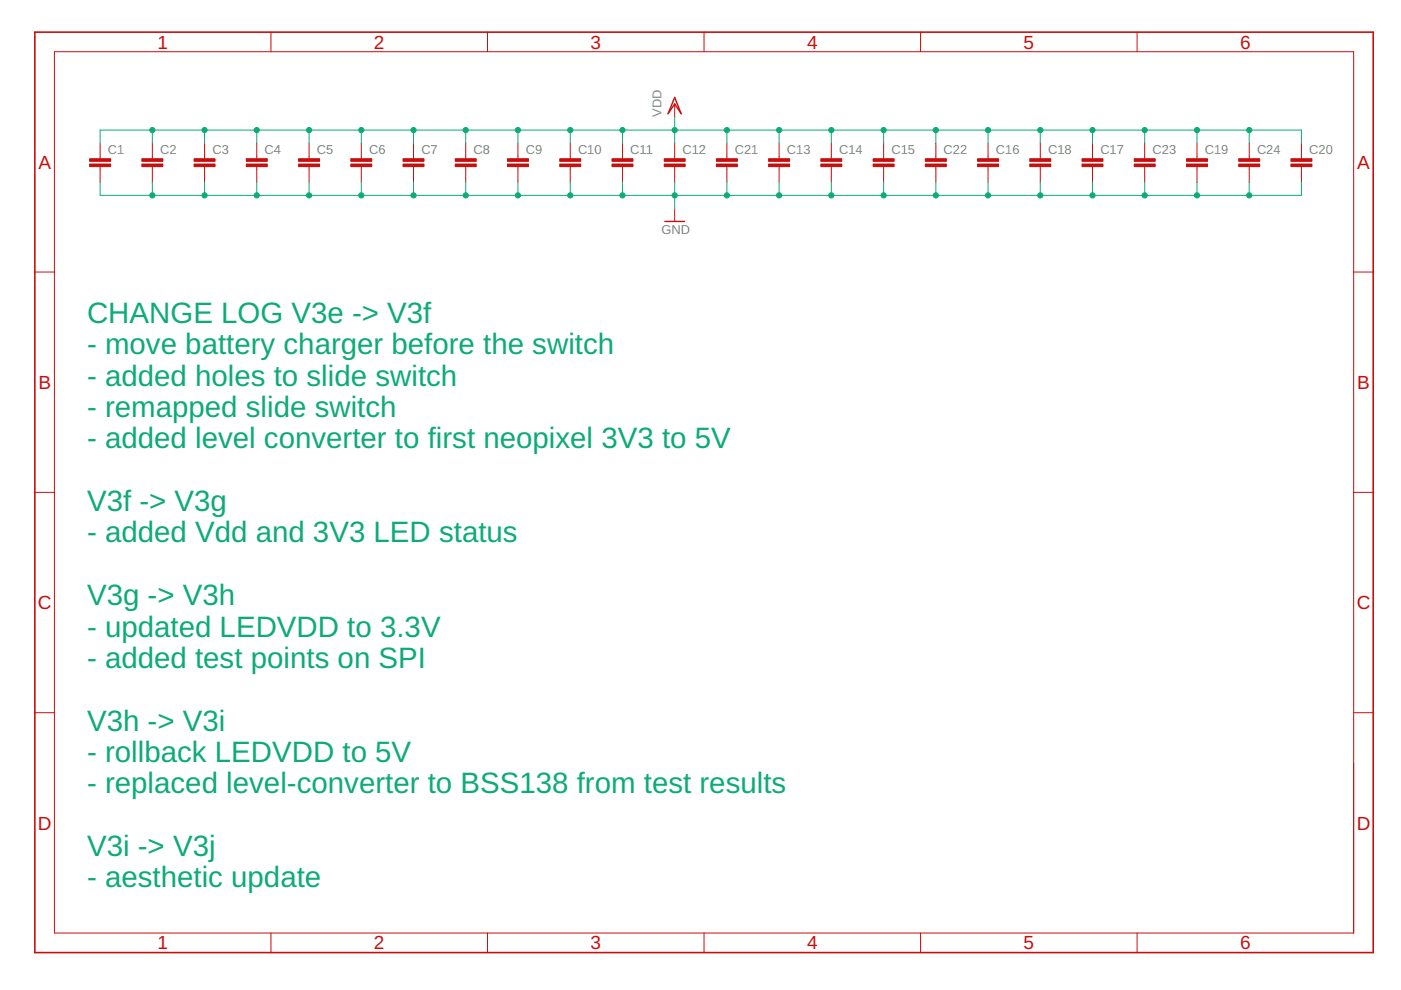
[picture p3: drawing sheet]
<svg xmlns="http://www.w3.org/2000/svg" width="297mm" height="210mm" viewBox="0 0 297 210" stroke-linecap="round" stroke-linejoin="round" font-family="sans-serif">
<g fill="none" stroke="#c90d0c" stroke-width=".21">
<path d="M11.5 11h275.5v186.8h-275.5zM57.4 6.8v4.2M103.4 6.8v4.2M149.3 6.8v4.2M195.2 6.8v4.2M241.1 6.8v4.2M21.2 30.3v3.4M21.2 35.3v3.4M32.3 30.3v3.4M32.3 35.3v3.4M43.4 30.3v3.4M43.4 35.3v3.4"/>
<path d="M54.4 30.3v3.4M54.4 35.3v3.4M65.5 30.3v3.4M65.5 35.3v3.4M76.6 30.3v3.4M76.6 35.3v3.4M87.7 30.3v3.4M87.7 35.3v3.4M98.7 30.3v3.4M98.7 35.3v3.4M109.8 30.3v3.4M109.8 35.3v3.4"/>
<path d="M120.9 30.3v3.4M120.9 35.3v3.4M132 30.3v3.4M132 35.3v3.4M143 22v2.8M143 30.3v3.4M143 35.3v3.4M154.1 30.3v3.4M154.1 35.3v3.4M165.2 30.3v3.4M165.2 35.3v3.4M176.3 30.3v3.4"/>
<path d="M176.3 35.3v3.4M187.3 30.3v3.4M187.3 35.3v3.4M198.4 30.3v3.4M198.4 35.3v3.4M209.5 30.3v3.4M209.5 35.3v3.4M220.6 30.3v3.4M220.6 35.3v3.4M231.6 30.3v3.4M231.6 35.3v3.4M242.7 30.3v3.4"/>
<path d="M242.7 35.3v3.4M253.8 30.3v3.4M253.8 35.3v3.4M264.9 30.3v3.4M264.9 35.3v3.4M275.9 30.3v3.4M275.9 35.3v3.4M7.4 57.7h4.1M143 44.2v2.7M287 57.7h4.1M7.4 104.4h4.1M287 104.4h4.1"/>
<path d="M7.4 151.1h4.1M287 151.1h4.1M57.4 197.8v4.2M103.4 197.8v4.2M149.3 197.8v4.2M195.2 197.8v4.2M241.1 197.8v4.2"/>
</g>
<g fill="#c90d0c" stroke="#c90d0c" stroke-width=".21">
<path d="M30.1 34.8h4.4v.5h-4.4z"/>
<path d="M30.1 33.7h4.4v.5h-4.4z"/>
<path d="M41.1 34.8h4.5v.5h-4.5z"/>
<path d="M41.1 33.7h4.5v.5h-4.5z"/>
<path d="M52.2 34.8h4.5v.5h-4.5z"/>
<path d="M52.2 33.7h4.5v.5h-4.5z"/>
<path d="M96.5 34.8h4.5v.5h-4.5z"/>
<path d="M96.5 33.7h4.5v.5h-4.5z"/>
<path d="M107.6 34.8h4.4v.5h-4.4z"/>
<path d="M107.6 33.7h4.4v.5h-4.4z"/>
<path d="M118.7 34.8h4.4v.5h-4.4z"/>
<path d="M118.7 33.7h4.4v.5h-4.4z"/>
<path d="M140.8 34.8h4.5v.5h-4.5z"/>
<path d="M140.8 33.7h4.5v.5h-4.5z"/>
<path d="M63.3 34.8h4.5v.5h-4.5z"/>
<path d="M63.3 33.7h4.5v.5h-4.5z"/>
<path d="M85.4 34.8h4.5v.5h-4.5z"/>
<path d="M85.4 33.7h4.5v.5h-4.5z"/>
<path d="M174 34.8h4.5v.5h-4.5z"/>
<path d="M174 33.7h4.5v.5h-4.5z"/>
<path d="M185.1 34.8h4.5v.5h-4.5z"/>
<path d="M185.1 33.7h4.5v.5h-4.5z"/>
<path d="M207.3 34.8h4.4v.5h-4.4z"/>
<path d="M207.3 33.7h4.4v.5h-4.4z"/>
<path d="M229.4 34.8h4.4v.5h-4.4z"/>
<path d="M229.4 33.7h4.4v.5h-4.4z"/>
<path d="M251.6 34.8h4.4v.5h-4.4z"/>
<path d="M251.6 33.7h4.4v.5h-4.4z"/>
<path d="M273.7 34.8h4.5v.5h-4.5z"/>
<path d="M273.7 33.7h4.5v.5h-4.5z"/>
<path d="M151.9 34.8h4.4v.5h-4.4z"/>
<path d="M151.9 33.7h4.4v.5h-4.4z"/>
<path d="M196.2 34.8h4.4v.5h-4.4z"/>
<path d="M196.2 33.7h4.4v.5h-4.4z"/>
<path d="M262.6 34.8h4.5v.5h-4.5z"/>
<path d="M262.6 33.7h4.5v.5h-4.5z"/>
<path d="M19 34.8h4.5v.5h-4.5z"/>
<path d="M19 33.7h4.5v.5h-4.5z"/>
<path d="M74.4 34.8h4.4v.5h-4.4z"/>
<path d="M74.4 33.7h4.4v.5h-4.4z"/>
<path d="M129.8 34.8h4.4v.5h-4.4z"/>
<path d="M129.8 33.7h4.4v.5h-4.4z"/>
<path d="M163 34.8h4.4v.5h-4.4z"/>
<path d="M163 33.7h4.4v.5h-4.4z"/>
<path d="M218.3 34.8h4.5v.5h-4.5z"/>
<path d="M218.3 33.7h4.5v.5h-4.5z"/>
<path d="M240.5 34.8h4.4v.5h-4.4z"/>
<path d="M240.5 33.7h4.4v.5h-4.4z"/>
</g>
<path d="M143 20.7l1.4 3.4-1.4-2.1-1.4 2.1zM141 46.9h4.1" fill="none" stroke="#c90d0c" stroke-width=".3"/>
<path d="M7.4 6.8h283.7v195.2h-283.7z" fill="none" stroke="#c90d0c" stroke-width=".34"/>
<g fill="none" stroke="#0dab76" stroke-width=".21">
<path d="M21.2 38.7v2.7h254.7v-2.7M21.2 30.3v-2.7h254.7v2.7M32.3 27.6v2.7M32.3 38.7v2.7M43.4 27.6v2.7M43.4 38.7v2.7M54.4 27.6v2.7M54.4 38.7v2.7M65.5 27.6v2.7M65.5 38.7v2.7M76.6 27.6v2.7M76.6 38.7v2.7"/>
<path d="M87.7 27.6v2.7M87.7 38.7v2.7M98.7 27.6v2.7M98.7 38.7v2.7M109.8 27.6v2.7M109.8 38.7v2.7M120.9 27.6v2.7M120.9 38.7v2.7M132 27.6v2.7M132 38.7v2.7M143 24.8v5.5M143 38.7v5.5"/>
<path d="M154.1 27.6v2.7M154.1 38.7v2.7M165.2 27.6v2.7M165.2 38.7v2.7M176.3 27.6v2.7M176.3 38.7v2.7M187.3 27.6v2.7M187.3 38.7v2.7M198.4 27.6v2.7M198.4 38.7v2.7M209.5 27.6v2.7M209.5 38.7v2.7"/>
<path d="M220.6 27.6v2.7M220.6 38.7v2.7M231.6 27.6v2.7M231.6 38.7v2.7M242.7 27.6v2.7M242.7 38.7v2.7M253.8 27.6v2.7M253.8 38.7v2.7M264.9 27.6v2.7M264.9 38.7v2.7"/>
</g>
<g fill="#0dab76" stroke="#0dab76" stroke-width=".21">
<circle cx="264.9" cy="41.4" r=".55"/>
<circle cx="253.8" cy="41.4" r=".55"/>
<circle cx="242.7" cy="41.4" r=".55"/>
<circle cx="231.6" cy="41.4" r=".55"/>
<circle cx="220.6" cy="41.4" r=".55"/>
<circle cx="209.5" cy="41.4" r=".55"/>
<circle cx="198.4" cy="41.4" r=".55"/>
<circle cx="187.3" cy="41.4" r=".55"/>
<circle cx="176.3" cy="41.4" r=".55"/>
<circle cx="165.2" cy="41.4" r=".55"/>
<circle cx="154.1" cy="41.4" r=".55"/>
<circle cx="132" cy="41.4" r=".55"/>
<circle cx="143" cy="41.4" r=".55"/>
<circle cx="120.9" cy="41.4" r=".55"/>
<circle cx="109.8" cy="41.4" r=".55"/>
<circle cx="98.7" cy="41.4" r=".55"/>
<circle cx="87.7" cy="41.4" r=".55"/>
<circle cx="76.6" cy="41.4" r=".55"/>
<circle cx="65.5" cy="41.4" r=".55"/>
<circle cx="54.4" cy="41.4" r=".55"/>
<circle cx="43.4" cy="41.4" r=".55"/>
<circle cx="32.3" cy="41.4" r=".55"/>
<circle cx="32.3" cy="27.6" r=".55"/>
<circle cx="43.4" cy="27.6" r=".55"/>
<circle cx="54.4" cy="27.6" r=".55"/>
<circle cx="65.5" cy="27.6" r=".55"/>
<circle cx="76.6" cy="27.6" r=".55"/>
<circle cx="87.7" cy="27.6" r=".55"/>
<circle cx="98.7" cy="27.6" r=".55"/>
<circle cx="109.8" cy="27.6" r=".55"/>
<circle cx="120.9" cy="27.6" r=".55"/>
<circle cx="132" cy="27.6" r=".55"/>
<circle cx="154.1" cy="27.6" r=".55"/>
<circle cx="165.2" cy="27.6" r=".55"/>
<circle cx="176.3" cy="27.6" r=".55"/>
<circle cx="187.3" cy="27.6" r=".55"/>
<circle cx="198.4" cy="27.6" r=".55"/>
<circle cx="209.5" cy="27.6" r=".55"/>
<circle cx="220.6" cy="27.6" r=".55"/>
<circle cx="231.6" cy="27.6" r=".55"/>
<circle cx="242.7" cy="27.6" r=".55"/>
<circle cx="253.8" cy="27.6" r=".55"/>
<circle cx="264.9" cy="27.6" r=".55"/>
<circle cx="143" cy="27.6" r=".55"/>
</g>
<g font-size="6.2" fill="#0dab76">
<text x="18.5" y="68.5">CHANGE LOG V3e -&gt; V3f</text>
<text x="18.5" y="75.1">- move battery charger before the switch</text>
<text x="18.5" y="81.8">- added holes to slide switch</text>
<text x="18.5" y="88.4">- remapped slide switch</text>
<text x="18.5" y="95.1">- added level converter to first neopixel 3V3 to 5V</text>
<text x="18.5" y="108.4">V3f -&gt; V3g</text>
<text x="18.5" y="115">- added Vdd and 3V3 LED status</text>
<text x="18.5" y="128.3">V3g -&gt; V3h</text>
<text x="18.5" y="135">- updated LEDVDD to 3.3V</text>
<text x="18.5" y="141.6">- added test points on SPI</text>
<text x="18.5" y="154.9">V3h -&gt; V3i</text>
<text x="18.5" y="161.5">- rollback LEDVDD to 5V</text>
<text x="18.5" y="168.2">- replaced level-converter to BSS138 from test results</text>
<text x="18.5" y="181.5">V3i -&gt; V3j</text>
<text x="18.5" y="188.1">- aesthetic update</text>
</g>
<g font-size="4" fill="#c90d0c">
<text x="33.4" y="-.8">1</text>
<text x="79.3" y="-.8">2</text>
<text x="125.2" y="-.8">3</text>
<text x="171.1" y="-.8">4</text>
<text x="217" y="-.8">5</text>
<text x="262.9" y="-.8">6</text>
<text x="33.4" y="10.3">1</text>
<text x="79.3" y="10.3">2</text>
<text x="125.2" y="10.3">3</text>
<text x="171.1" y="10.3">4</text>
<text x="217" y="10.3">5</text>
<text x="262.9" y="10.3">6</text>
<text x="8.1" y="35.7">A</text>
<text x="287.7" y="35.7">A</text>
<text x="8.1" y="82.5">B</text>
<text x="287.7" y="82.5">B</text>
<text x="8" y="129.2">C</text>
<text x="287.6" y="129.2">C</text>
<text x="8" y="175.9">D</text>
<text x="287.6" y="175.9">D</text>
<text x="33.4" y="201.3">1</text>
<text x="79.3" y="201.3">2</text>
<text x="125.2" y="201.3">3</text>
<text x="171.1" y="201.3">4</text>
<text x="217" y="201.3">5</text>
<text x="262.9" y="201.3">6</text>
</g>
<g font-size="2.7" fill="#808080">
<text x="140.3" y="24.8" transform="rotate(-90 140.3 24.8)">VDD</text>
<text x="22.9" y="32.7">C1</text>
<text x="34" y="32.7">C2</text>
<text x="45" y="32.7">C3</text>
<text x="56.1" y="32.7">C4</text>
<text x="67.2" y="32.7">C5</text>
<text x="78.3" y="32.7">C6</text>
<text x="89.3" y="32.7">C7</text>
<text x="100.4" y="32.7">C8</text>
<text x="111.5" y="32.7">C9</text>
<text x="122.6" y="32.7">C10</text>
<text x="133.6" y="32.7">C11</text>
<text x="144.7" y="32.7">C12</text>
<text x="155.8" y="32.7">C21</text>
<text x="166.9" y="32.7">C13</text>
<text x="177.9" y="32.7">C14</text>
<text x="189" y="32.7">C15</text>
<text x="200.1" y="32.7">C22</text>
<text x="211.1" y="32.7">C16</text>
<text x="222.2" y="32.7">C18</text>
<text x="233.3" y="32.7">C17</text>
<text x="244.4" y="32.7">C23</text>
<text x="255.4" y="32.7">C19</text>
<text x="266.5" y="32.7">C24</text>
<text x="277.6" y="32.7">C20</text>
<text x="140.3" y="49.7">GND</text>
</g>
</svg>
